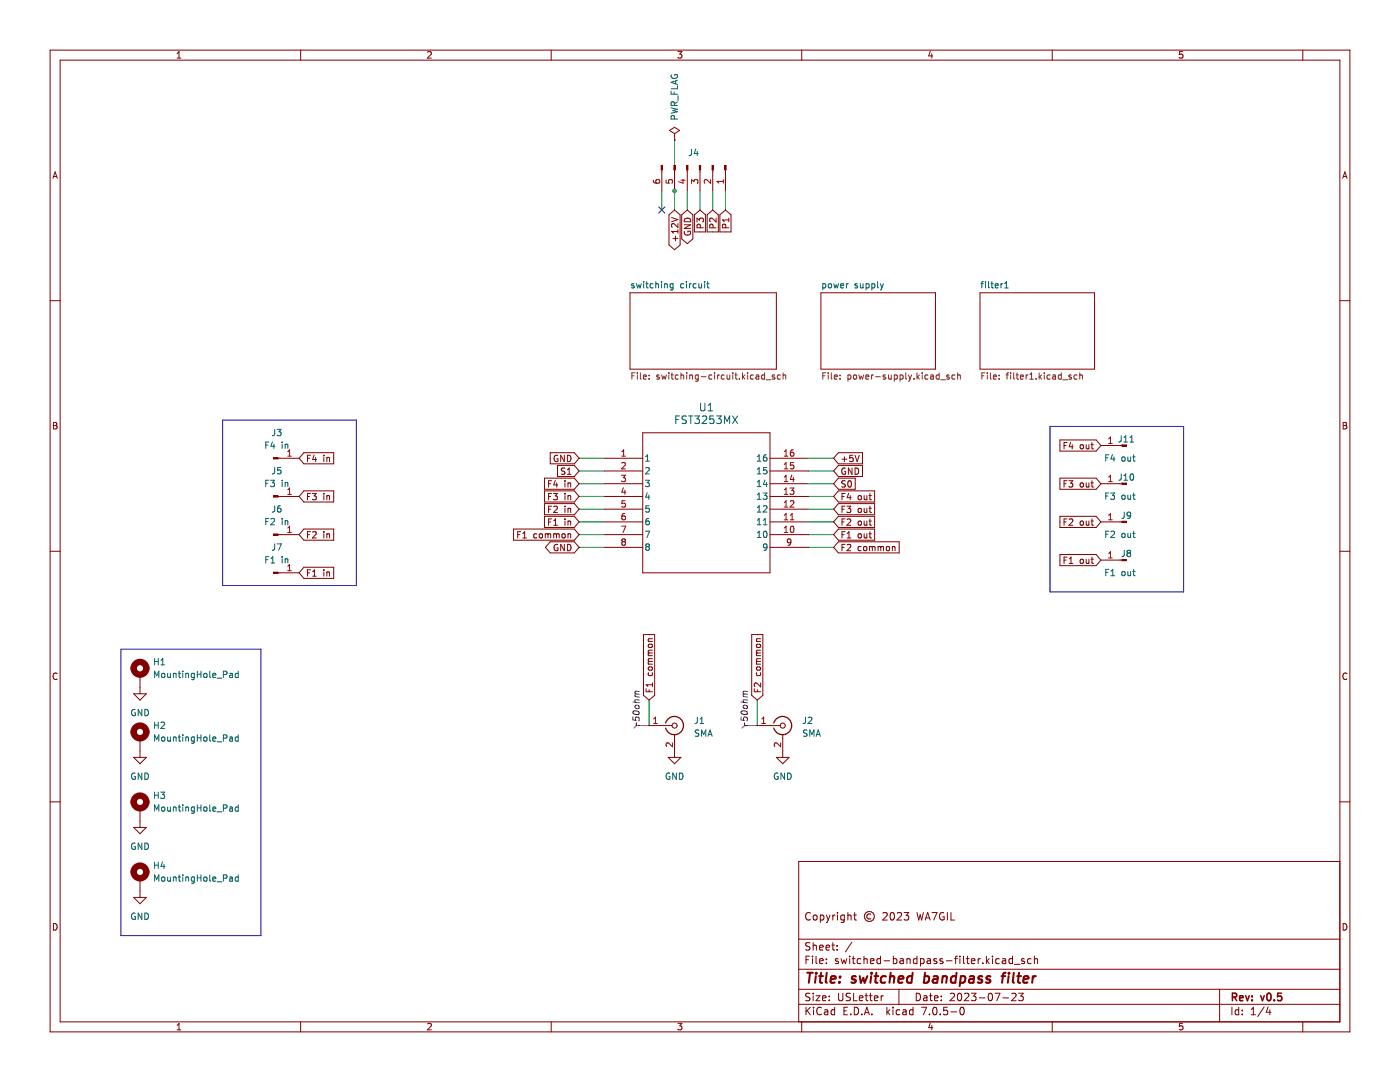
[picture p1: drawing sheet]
(kicad_sch (version 20230121) (generator eeschema)

 (paper "USLetter")

 (title_block
  (title "switched bandpass filter")
  (date "2023-07-23")
  (rev "v0.5")
  (comment 1 "Copyright © 2023 WA7GIL")
  (comment 2 " "))

 (lib_symbols
  (symbol "Connector:Conn_01x01_Pin" (pin_names (offset 1.016) hide) (in_bom yes) (on_board yes)
   (property "Reference" "J" (at 0 2.54 0) (effects (font (size 1.27 1.27))))
   (property "Value" "Conn_01x01_Pin" (at 0 -2.54 0) (effects (font (size 1.27 1.27))))
   (property "Footprint" "" (at 0 0 0) (effects (font (size 1.27 1.27)) hide))
   (property "Datasheet" "~" (at 0 0 0) (effects (font (size 1.27 1.27)) hide))
   (property "ki_locked" "" (at 0 0 0) (effects (font (size 1.27 1.27))))
   (symbol "Conn_01x01_Pin_1_1"
    (polyline (pts (xy 1.27 0) (xy 0.8636 0)) (stroke (width 0.1524) (type default)) (fill (type none)))
    (rectangle (start 0.8636 0.127) (end 0 -0.127) (stroke (width 0.1524) (type default)) (fill (type outline)))
    (pin passive line (at 5.08 0 180) (length 3.81) (name "Pin_1" (effects (font (size 1.27 1.27)))) (number "1" (effects (font (size 1.27 1.27)))))))
  (symbol "Connector:Conn_01x06_Pin" (pin_names (offset 1.016) hide) (in_bom yes) (on_board yes)
   (property "Reference" "J" (at 0 7.62 0) (effects (font (size 1.27 1.27))))
   (property "Value" "Conn_01x06_Pin" (at 0 -10.16 0) (effects (font (size 1.27 1.27))))
   (property "Footprint" "" (at 0 0 0) (effects (font (size 1.27 1.27)) hide))
   (property "Datasheet" "~" (at 0 0 0) (effects (font (size 1.27 1.27)) hide))
   (property "ki_locked" "" (at 0 0 0) (effects (font (size 1.27 1.27))))
   (symbol "Conn_01x06_Pin_1_1"
    (polyline (pts (xy 1.27 -7.62) (xy 0.8636 -7.62)) (stroke (width 0.1524) (type default)) (fill (type none)))
    (polyline (pts (xy 1.27 -5.08) (xy 0.8636 -5.08)) (stroke (width 0.1524) (type default)) (fill (type none)))
    (polyline (pts (xy 1.27 -2.54) (xy 0.8636 -2.54)) (stroke (width 0.1524) (type default)) (fill (type none)))
    (polyline (pts (xy 1.27 0) (xy 0.8636 0)) (stroke (width 0.1524) (type default)) (fill (type none)))
    (polyline (pts (xy 1.27 2.54) (xy 0.8636 2.54)) (stroke (width 0.1524) (type default)) (fill (type none)))
    (polyline (pts (xy 1.27 5.08) (xy 0.8636 5.08)) (stroke (width 0.1524) (type default)) (fill (type none)))
    (rectangle (start 0.8636 -7.493) (end 0 -7.747) (stroke (width 0.1524) (type default)) (fill (type outline)))
    (rectangle (start 0.8636 -4.953) (end 0 -5.207) (stroke (width 0.1524) (type default)) (fill (type outline)))
    (rectangle (start 0.8636 -2.413) (end 0 -2.667) (stroke (width 0.1524) (type default)) (fill (type outline)))
    (rectangle (start 0.8636 0.127) (end 0 -0.127) (stroke (width 0.1524) (type default)) (fill (type outline)))
    (rectangle (start 0.8636 2.667) (end 0 2.413) (stroke (width 0.1524) (type default)) (fill (type outline)))
    (rectangle (start 0.8636 5.207) (end 0 4.953) (stroke (width 0.1524) (type default)) (fill (type outline)))
    (pin passive line (at 5.08 5.08 180) (length 3.81) (name "Pin_1" (effects (font (size 1.27 1.27)))) (number "1" (effects (font (size 1.27 1.27)))))
    (pin passive line (at 5.08 2.54 180) (length 3.81) (name "Pin_2" (effects (font (size 1.27 1.27)))) (number "2" (effects (font (size 1.27 1.27)))))
    (pin passive line (at 5.08 0 180) (length 3.81) (name "Pin_3" (effects (font (size 1.27 1.27)))) (number "3" (effects (font (size 1.27 1.27)))))
    (pin passive line (at 5.08 -2.54 180) (length 3.81) (name "Pin_4" (effects (font (size 1.27 1.27)))) (number "4" (effects (font (size 1.27 1.27)))))
    (pin passive line (at 5.08 -5.08 180) (length 3.81) (name "Pin_5" (effects (font (size 1.27 1.27)))) (number "5" (effects (font (size 1.27 1.27)))))
    (pin passive line (at 5.08 -7.62 180) (length 3.81) (name "Pin_6" (effects (font (size 1.27 1.27)))) (number "6" (effects (font (size 1.27 1.27)))))))
  (symbol "Connector:Conn_Coaxial" (pin_names (offset 1.016) hide) (in_bom yes) (on_board yes)
   (property "Reference" "J" (at 0.254 3.048 0) (effects (font (size 1.27 1.27))))
   (property "Value" "Conn_Coaxial" (at 2.921 0 90) (effects (font (size 1.27 1.27))))
   (property "Footprint" "" (at 0 0 0) (effects (font (size 1.27 1.27)) hide))
   (property "Datasheet" " ~" (at 0 0 0) (effects (font (size 1.27 1.27)) hide))
   (symbol "Conn_Coaxial_0_1"
    (arc (start -1.778 -0.508) (mid 0.2311 -1.8066) (end 1.778 0) (stroke (width 0.254) (type default)) (fill (type none)))
    (polyline (pts (xy -2.54 0) (xy -0.508 0)) (stroke (width 0) (type default)) (fill (type none)))
    (polyline (pts (xy 0 -2.54) (xy 0 -1.778)) (stroke (width 0) (type default)) (fill (type none)))
    (circle (center 0 0) (radius 0.508) (stroke (width 0.2032) (type default)) (fill (type none)))
    (arc (start 1.778 0) (mid 0.2099 1.8101) (end -1.778 0.508) (stroke (width 0.254) (type default)) (fill (type none))))
   (symbol "Conn_Coaxial_1_1"
    (pin passive line (at -5.08 0 0) (length 2.54) (name "In" (effects (font (size 1.27 1.27)))) (number "1" (effects (font (size 1.27 1.27)))))
    (pin passive line (at 0 -5.08 90) (length 2.54) (name "Ext" (effects (font (size 1.27 1.27)))) (number "2" (effects (font (size 1.27 1.27)))))))
  (symbol "FST3253MX:FST3253MX" (pin_names (offset 0.254)) (in_bom yes) (on_board yes)
   (property "Reference" "U" (at 20.32 10.16 0) (effects (font (size 1.524 1.524))))
   (property "Value" "FST3253MX" (at 20.32 7.62 0) (effects (font (size 1.524 1.524))))
   (property "Footprint" "SOIC_253MX_ONS" (at 0 0 0) (effects (font (size 1.27 1.27) italic) hide))
   (property "Datasheet" "FST3253MX" (at 0 0 0) (effects (font (size 1.27 1.27) italic) hide))
   (property "ki_locked" "" (at 0 0 0) (effects (font (size 1.27 1.27))))
   (symbol "FST3253MX_0_1"
    (polyline (pts (xy 7.62 -22.86) (xy 33.02 -22.86)) (stroke (width 0.127) (type default)) (fill (type none)))
    (polyline (pts (xy 7.62 5.08) (xy 7.62 -22.86)) (stroke (width 0.127) (type default)) (fill (type none)))
    (polyline (pts (xy 33.02 -22.86) (xy 33.02 5.08)) (stroke (width 0.127) (type default)) (fill (type none)))
    (polyline (pts (xy 33.02 5.08) (xy 7.62 5.08)) (stroke (width 0.127) (type default)) (fill (type none)))
    (pin passive line (at 0 0 0) (length 7.62) (name "1" (effects (font (size 1.27 1.27)))) (number "1" (effects (font (size 1.27 1.27)))))
    (pin bidirectional line (at 40.64 -15.24 180) (length 7.62) (name "10" (effects (font (size 1.27 1.27)))) (number "10" (effects (font (size 1.27 1.27)))))
    (pin bidirectional line (at 40.64 -12.7 180) (length 7.62) (name "11" (effects (font (size 1.27 1.27)))) (number "11" (effects (font (size 1.27 1.27)))))
    (pin bidirectional line (at 40.64 -10.16 180) (length 7.62) (name "12" (effects (font (size 1.27 1.27)))) (number "12" (effects (font (size 1.27 1.27)))))
    (pin bidirectional line (at 40.64 -7.62 180) (length 7.62) (name "13" (effects (font (size 1.27 1.27)))) (number "13" (effects (font (size 1.27 1.27)))))
    (pin bidirectional line (at 40.64 -5.08 180) (length 7.62) (name "14" (effects (font (size 1.27 1.27)))) (number "14" (effects (font (size 1.27 1.27)))))
    (pin passive line (at 40.64 -2.54 180) (length 7.62) (name "15" (effects (font (size 1.27 1.27)))) (number "15" (effects (font (size 1.27 1.27)))))
    (pin power_in line (at 40.64 0 180) (length 7.62) (name "16" (effects (font (size 1.27 1.27)))) (number "16" (effects (font (size 1.27 1.27)))))
    (pin bidirectional line (at 0 -2.54 0) (length 7.62) (name "2" (effects (font (size 1.27 1.27)))) (number "2" (effects (font (size 1.27 1.27)))))
    (pin bidirectional line (at 0 -5.08 0) (length 7.62) (name "3" (effects (font (size 1.27 1.27)))) (number "3" (effects (font (size 1.27 1.27)))))
    (pin bidirectional line (at 0 -7.62 0) (length 7.62) (name "4" (effects (font (size 1.27 1.27)))) (number "4" (effects (font (size 1.27 1.27)))))
    (pin bidirectional line (at 0 -10.16 0) (length 7.62) (name "5" (effects (font (size 1.27 1.27)))) (number "5" (effects (font (size 1.27 1.27)))))
    (pin bidirectional line (at 0 -12.7 0) (length 7.62) (name "6" (effects (font (size 1.27 1.27)))) (number "6" (effects (font (size 1.27 1.27)))))
    (pin bidirectional line (at 0 -15.24 0) (length 7.62) (name "7" (effects (font (size 1.27 1.27)))) (number "7" (effects (font (size 1.27 1.27)))))
    (pin power_out line (at 0 -17.78 0) (length 7.62) (name "8" (effects (font (size 1.27 1.27)))) (number "8" (effects (font (size 1.27 1.27)))))
    (pin bidirectional line (at 40.64 -17.78 180) (length 7.62) (name "9" (effects (font (size 1.27 1.27)))) (number "9" (effects (font (size 1.27 1.27)))))))
  (symbol "Mechanical:MountingHole_Pad" (pin_numbers hide) (pin_names (offset 1.016) hide) (in_bom yes) (on_board yes)
   (property "Reference" "H" (at 0 6.35 0) (effects (font (size 1.27 1.27))))
   (property "Value" "MountingHole_Pad" (at 0 4.445 0) (effects (font (size 1.27 1.27))))
   (property "Footprint" "" (at 0 0 0) (effects (font (size 1.27 1.27)) hide))
   (property "Datasheet" "~" (at 0 0 0) (effects (font (size 1.27 1.27)) hide))
   (symbol "MountingHole_Pad_0_1"
    (circle (center 0 1.27) (radius 1.27) (stroke (width 1.27) (type default)) (fill (type none))))
   (symbol "MountingHole_Pad_1_1"
    (pin input line (at 0 -2.54 90) (length 2.54) (name "1" (effects (font (size 1.27 1.27)))) (number "1" (effects (font (size 1.27 1.27)))))))
  (symbol "power:GND" (power) (pin_names (offset 0)) (in_bom yes) (on_board yes)
   (property "Reference" "#PWR" (at 0 -6.35 0) (effects (font (size 1.27 1.27)) hide))
   (property "Value" "GND" (at 0 -3.81 0) (effects (font (size 1.27 1.27))))
   (property "Footprint" "" (at 0 0 0) (effects (font (size 1.27 1.27)) hide))
   (property "Datasheet" "" (at 0 0 0) (effects (font (size 1.27 1.27)) hide))
   (symbol "GND_0_1"
    (polyline (pts (xy 0 0) (xy 0 -1.27) (xy 1.27 -1.27) (xy 0 -2.54) (xy -1.27 -1.27) (xy 0 -1.27)) (stroke (width 0) (type default)) (fill (type none))))
   (symbol "GND_1_1"
    (pin power_in line (at 0 0 270) (length 0) hide (name "GND" (effects (font (size 1.27 1.27)))) (number "1" (effects (font (size 1.27 1.27)))))))
  (symbol "power:PWR_FLAG" (power) (pin_numbers hide) (pin_names (offset 0) hide) (in_bom yes) (on_board yes)
   (property "Reference" "#FLG" (at 0 1.905 0) (effects (font (size 1.27 1.27)) hide))
   (property "Value" "PWR_FLAG" (at 0 3.81 0) (effects (font (size 1.27 1.27))))
   (property "Footprint" "" (at 0 0 0) (effects (font (size 1.27 1.27)) hide))
   (property "Datasheet" "~" (at 0 0 0) (effects (font (size 1.27 1.27)) hide))
   (symbol "PWR_FLAG_0_0"
    (pin power_out line (at 0 0 90) (length 0) (name "pwr" (effects (font (size 1.27 1.27)))) (number "1" (effects (font (size 1.27 1.27))))))
   (symbol "PWR_FLAG_0_1"
    (polyline (pts (xy 0 0) (xy 0 1.27) (xy -1.016 1.905) (xy 0 2.54) (xy 1.016 1.905) (xy 0 1.27)) (stroke (width 0) (type default)) (fill (type none))))))

 (junction (at 134.62 38.1) (diameter 0) (color 0 0 0 0))

 (no_connect (at 132.08 41.91))

 (wire (pts (xy 115.57 104.14) (xy 120.65 104.14)) (stroke (width 0) (type default)))
 (wire (pts (xy 151.13 139.7) (xy 151.13 144.78)) (stroke (width 0) (type default)))
 (wire (pts (xy 139.7 38.1) (xy 139.7 41.91)) (stroke (width 0) (type default)))
 (wire (pts (xy 161.29 101.6) (xy 166.37 101.6)) (stroke (width 0) (type default)))
 (wire (pts (xy 137.16 38.1) (xy 137.16 41.91)) (stroke (width 0) (type default)))
 (wire (pts (xy 134.62 27.94) (xy 134.62 38.1)) (stroke (width 0) (type default)))
 (wire (pts (xy 161.29 104.14) (xy 166.37 104.14)) (stroke (width 0) (type default)))
 (wire (pts (xy 115.57 101.6) (xy 120.65 101.6)) (stroke (width 0) (type default)))
 (wire (pts (xy 129.54 139.7) (xy 129.54 144.78)) (stroke (width 0) (type default)))
 (wire (pts (xy 115.57 96.52) (xy 120.65 96.52)) (stroke (width 0) (type default)))
 (wire (pts (xy 161.29 109.22) (xy 166.37 109.22)) (stroke (width 0) (type default)))
 (wire (pts (xy 161.29 93.98) (xy 166.37 93.98)) (stroke (width 0) (type default)))
 (wire (pts (xy 144.78 38.1) (xy 144.78 41.91)) (stroke (width 0) (type default)))
 (wire (pts (xy 115.57 109.22) (xy 120.65 109.22)) (stroke (width 0) (type default)))
 (wire (pts (xy 142.24 38.1) (xy 142.24 41.91)) (stroke (width 0) (type default)))
 (wire (pts (xy 115.57 91.44) (xy 120.65 91.44)) (stroke (width 0) (type default)))
 (wire (pts (xy 115.57 99.06) (xy 120.65 99.06)) (stroke (width 0) (type default)))
 (wire (pts (xy 134.62 38.1) (xy 134.62 41.91)) (stroke (width 0) (type default)))
 (wire (pts (xy 132.08 38.1) (xy 132.08 41.91)) (stroke (width 0) (type default)))
 (wire (pts (xy 161.29 106.68) (xy 166.37 106.68)) (stroke (width 0) (type default)))
 (wire (pts (xy 161.29 99.06) (xy 166.37 99.06)) (stroke (width 0) (type default)))
 (wire (pts (xy 161.29 96.52) (xy 166.37 96.52)) (stroke (width 0) (type default)))
 (wire (pts (xy 115.57 106.68) (xy 120.65 106.68)) (stroke (width 0) (type default)))
 (wire (pts (xy 115.57 93.98) (xy 120.65 93.98)) (stroke (width 0) (type default)))
 (wire (pts (xy 161.29 91.44) (xy 166.37 91.44)) (stroke (width 0) (type default)))

 (rectangle (start 209.55 85.09) (end 236.22 118.11) (stroke (width 0) (type default)) (fill (type none)))
 (rectangle (start 44.45 83.82) (end 71.12 116.84) (stroke (width 0) (type default)) (fill (type none)))
 (rectangle (start 24.13 129.54) (end 52.07 186.69) (stroke (width 0) (type default)) (fill (type none)))

 (global_label "F1 out" (shape input) (at 219.71 111.76 180) (fields_autoplaced) (effects (font (size 1.27 1.27)) (justify right))
  (property "Intersheetrefs" "${INTERSHEET_REFS}" (at 211.169 111.76 0) (effects (font (size 1.27 1.27)) (justify right) hide)))
 (global_label "F3 out" (shape input) (at 219.71 96.52 180) (fields_autoplaced) (effects (font (size 1.27 1.27)) (justify right))
  (property "Intersheetrefs" "${INTERSHEET_REFS}" (at 211.169 96.52 0) (effects (font (size 1.27 1.27)) (justify right) hide)))
 (global_label "GND" (shape input) (at 115.57 91.44 180) (fields_autoplaced) (effects (font (size 1.27 1.27)) (justify right))
  (property "Intersheetrefs" "${INTERSHEET_REFS}" (at 109.4479 91.44 0) (effects (font (size 1.27 1.27)) (justify right) hide)))
 (global_label "S1" (shape input) (at 115.57 93.98 180) (fields_autoplaced) (effects (font (size 1.27 1.27)) (justify right))
  (property "Intersheetrefs" "${INTERSHEET_REFS}" (at 110.8994 93.98 0) (effects (font (size 1.27 1.27)) (justify right) hide)))
 (global_label "F3 in" (shape input) (at 115.57 99.06 180) (fields_autoplaced) (effects (font (size 1.27 1.27)) (justify right))
  (property "Intersheetrefs" "${INTERSHEET_REFS}" (at 108.2989 99.06 0) (effects (font (size 1.27 1.27)) (justify right) hide)))
 (global_label "P2" (shape input) (at 142.24 41.91 270) (fields_autoplaced) (effects (font (size 1.27 1.27)) (justify right))
  (property "Intersheetrefs" "${INTERSHEET_REFS}" (at 142.24 46.6411 90) (effects (font (size 1.27 1.27)) (justify right) hide)))
 (global_label "P1" (shape input) (at 144.78 41.91 270) (fields_autoplaced) (effects (font (size 1.27 1.27)) (justify right))
  (property "Intersheetrefs" "${INTERSHEET_REFS}" (at 144.78 46.6411 90) (effects (font (size 1.27 1.27)) (justify right) hide)))
 (global_label "GND" (shape bidirectional) (at 115.57 109.22 180) (fields_autoplaced) (effects (font (size 1.27 1.27)) (justify right))
  (property "Intersheetrefs" "${INTERSHEET_REFS}" (at 108.4954 109.22 0) (effects (font (size 1.27 1.27)) (justify right) hide)))
 (global_label "F2 common" (shape input) (at 166.37 109.22 0) (fields_autoplaced) (effects (font (size 1.27 1.27)) (justify left))
  (property "Intersheetrefs" "${INTERSHEET_REFS}" (at 179.8095 109.22 0) (effects (font (size 1.27 1.27)) (justify left) hide)))
 (global_label "P3" (shape input) (at 139.7 41.91 270) (fields_autoplaced) (effects (font (size 1.27 1.27)) (justify right))
  (property "Intersheetrefs" "${INTERSHEET_REFS}" (at 139.7 46.6411 90) (effects (font (size 1.27 1.27)) (justify right) hide)))
 (global_label "F1 out" (shape input) (at 166.37 106.68 0) (fields_autoplaced) (effects (font (size 1.27 1.27)) (justify left))
  (property "Intersheetrefs" "${INTERSHEET_REFS}" (at 174.911 106.68 0) (effects (font (size 1.27 1.27)) (justify left) hide)))
 (global_label "F1 in" (shape input) (at 115.57 104.14 180) (fields_autoplaced) (effects (font (size 1.27 1.27)) (justify right))
  (property "Intersheetrefs" "${INTERSHEET_REFS}" (at 108.2989 104.14 0) (effects (font (size 1.27 1.27)) (justify right) hide)))
 (global_label "F4 in" (shape input) (at 115.57 96.52 180) (fields_autoplaced) (effects (font (size 1.27 1.27)) (justify right))
  (property "Intersheetrefs" "${INTERSHEET_REFS}" (at 108.2989 96.52 0) (effects (font (size 1.27 1.27)) (justify right) hide)))
 (global_label "F4 out" (shape input) (at 166.37 99.06 0) (fields_autoplaced) (effects (font (size 1.27 1.27)) (justify left))
  (property "Intersheetrefs" "${INTERSHEET_REFS}" (at 174.911 99.06 0) (effects (font (size 1.27 1.27)) (justify left) hide)))
 (global_label "F1 in" (shape input) (at 59.69 114.3 0) (fields_autoplaced) (effects (font (size 1.27 1.27)) (justify left))
  (property "Intersheetrefs" "${INTERSHEET_REFS}" (at 66.9611 114.3 0) (effects (font (size 1.27 1.27)) (justify left) hide)))
 (global_label "F4 out" (shape input) (at 219.71 88.9 180) (fields_autoplaced) (effects (font (size 1.27 1.27)) (justify right))
  (property "Intersheetrefs" "${INTERSHEET_REFS}" (at 211.169 88.9 0) (effects (font (size 1.27 1.27)) (justify right) hide)))
 (global_label "+5V" (shape input) (at 166.37 91.44 0) (fields_autoplaced) (effects (font (size 1.27 1.27)) (justify left))
  (property "Intersheetrefs" "${INTERSHEET_REFS}" (at 172.4921 91.44 0) (effects (font (size 1.27 1.27)) (justify left) hide)))
 (global_label "F2 out" (shape input) (at 219.71 104.14 180) (fields_autoplaced) (effects (font (size 1.27 1.27)) (justify right))
  (property "Intersheetrefs" "${INTERSHEET_REFS}" (at 211.169 104.14 0) (effects (font (size 1.27 1.27)) (justify right) hide)))
 (global_label "F1 common" (shape input) (at 129.54 139.7 90) (fields_autoplaced) (effects (font (size 1.27 1.27)) (justify left))
  (property "Intersheetrefs" "${INTERSHEET_REFS}" (at 129.54 126.2605 90) (effects (font (size 1.27 1.27)) (justify left) hide)))
 (global_label "F3 out" (shape input) (at 166.37 101.6 0) (fields_autoplaced) (effects (font (size 1.27 1.27)) (justify left))
  (property "Intersheetrefs" "${INTERSHEET_REFS}" (at 174.911 101.6 0) (effects (font (size 1.27 1.27)) (justify left) hide)))
 (global_label "S0" (shape input) (at 166.37 96.52 0) (fields_autoplaced) (effects (font (size 1.27 1.27)) (justify left))
  (property "Intersheetrefs" "${INTERSHEET_REFS}" (at 171.0406 96.52 0) (effects (font (size 1.27 1.27)) (justify left) hide)))
 (global_label "F2 out" (shape input) (at 166.37 104.14 0) (fields_autoplaced) (effects (font (size 1.27 1.27)) (justify left))
  (property "Intersheetrefs" "${INTERSHEET_REFS}" (at 174.911 104.14 0) (effects (font (size 1.27 1.27)) (justify left) hide)))
 (global_label "F2 in" (shape input) (at 115.57 101.6 180) (fields_autoplaced) (effects (font (size 1.27 1.27)) (justify right))
  (property "Intersheetrefs" "${INTERSHEET_REFS}" (at 108.2989 101.6 0) (effects (font (size 1.27 1.27)) (justify right) hide)))
 (global_label "F3 in" (shape input) (at 59.69 99.06 0) (fields_autoplaced) (effects (font (size 1.27 1.27)) (justify left))
  (property "Intersheetrefs" "${INTERSHEET_REFS}" (at 66.9611 99.06 0) (effects (font (size 1.27 1.27)) (justify left) hide)))
 (global_label "F2 common" (shape input) (at 151.13 139.7 90) (fields_autoplaced) (effects (font (size 1.27 1.27)) (justify left))
  (property "Intersheetrefs" "${INTERSHEET_REFS}" (at 151.13 126.2605 90) (effects (font (size 1.27 1.27)) (justify left) hide)))
 (global_label "F4 in" (shape input) (at 59.69 91.44 0) (fields_autoplaced) (effects (font (size 1.27 1.27)) (justify left))
  (property "Intersheetrefs" "${INTERSHEET_REFS}" (at 66.9611 91.44 0) (effects (font (size 1.27 1.27)) (justify left) hide)))
 (global_label "GND" (shape input) (at 166.37 93.98 0) (fields_autoplaced) (effects (font (size 1.27 1.27)) (justify left))
  (property "Intersheetrefs" "${INTERSHEET_REFS}" (at 172.4921 93.98 0) (effects (font (size 1.27 1.27)) (justify left) hide)))
 (global_label "GND" (shape bidirectional) (at 137.16 41.91 270) (fields_autoplaced) (effects (font (size 1.27 1.27)) (justify right))
  (property "Intersheetrefs" "${INTERSHEET_REFS}" (at 137.16 48.9846 90) (effects (font (size 1.27 1.27)) (justify right) hide)))
 (global_label "F2 in" (shape input) (at 59.69 106.68 0) (fields_autoplaced) (effects (font (size 1.27 1.27)) (justify left))
  (property "Intersheetrefs" "${INTERSHEET_REFS}" (at 66.9611 106.68 0) (effects (font (size 1.27 1.27)) (justify left) hide)))
 (global_label "+12V" (shape bidirectional) (at 134.62 41.91 270) (fields_autoplaced) (effects (font (size 1.27 1.27)) (justify right))
  (property "Intersheetrefs" "${INTERSHEET_REFS}" (at 134.62 50.1941 90) (effects (font (size 1.27 1.27)) (justify right) hide)))
 (global_label "F1 common" (shape input) (at 115.57 106.68 180) (fields_autoplaced) (effects (font (size 1.27 1.27)) (justify right))
  (property "Intersheetrefs" "${INTERSHEET_REFS}" (at 102.1305 106.68 0) (effects (font (size 1.27 1.27)) (justify right) hide)))

 (netclass_flag "" (length 2.54) (shape round) (at 129.54 144.78 90) (fields_autoplaced) (effects (font (size 1.27 1.27)) (justify left bottom))
  (property "Netclass" "50ohm" (at 127 144.1704 90) (effects (font (size 1.27 1.27) italic) (justify left))))
 (netclass_flag "" (length 2.54) (shape round) (at 151.13 144.78 90) (fields_autoplaced) (effects (font (size 1.27 1.27)) (justify left bottom))
  (property "Netclass" "50ohm" (at 148.59 144.1704 90) (effects (font (size 1.27 1.27) italic) (justify left))))

 (symbol (lib_id "power:PWR_FLAG") (at 134.62 27.94 0) (unit 1) (in_bom yes) (on_board yes) (dnp no) (fields_autoplaced)
  (property "Reference" "#FLG02" (at 134.62 26.035 0) (effects (font (size 1.27 1.27)) hide))
  (property "Value" "PWR_FLAG" (at 134.62 24.13 90) (effects (font (size 1.27 1.27)) (justify left)))
  (property "Footprint" "" (at 134.62 27.94 0) (effects (font (size 1.27 1.27)) hide))
  (property "Datasheet" "~" (at 134.62 27.94 0) (effects (font (size 1.27 1.27)) hide)) (pin "1")
  (instances (project "switched-bandpass-filter" (path "" (reference "#FLG02") (unit 1)) (path "" (reference "#FLG08") (unit 1)))))

 (symbol (lib_id "power:GND") (at 27.94 149.86 0) (unit 1) (in_bom yes) (on_board yes) (dnp no) (fields_autoplaced)
  (property "Reference" "#PWR02" (at 27.94 156.21 0) (effects (font (size 1.27 1.27)) hide))
  (property "Value" "GND" (at 27.94 154.94 0) (effects (font (size 1.27 1.27))))
  (property "Footprint" "" (at 27.94 149.86 0) (effects (font (size 1.27 1.27)) hide))
  (property "Datasheet" "" (at 27.94 149.86 0) (effects (font (size 1.27 1.27)) hide)) (pin "1")
  (instances (project "switched-bandpass-filter" (path "" (reference "#PWR02") (unit 1)))))

 (symbol (lib_id "power:GND") (at 27.94 163.83 0) (unit 1) (in_bom yes) (on_board yes) (dnp no) (fields_autoplaced)
  (property "Reference" "#PWR03" (at 27.94 170.18 0) (effects (font (size 1.27 1.27)) hide))
  (property "Value" "GND" (at 27.94 168.91 0) (effects (font (size 1.27 1.27))))
  (property "Footprint" "" (at 27.94 163.83 0) (effects (font (size 1.27 1.27)) hide))
  (property "Datasheet" "" (at 27.94 163.83 0) (effects (font (size 1.27 1.27)) hide)) (pin "1")
  (instances (project "switched-bandpass-filter" (path "" (reference "#PWR03") (unit 1)))))

 (symbol (lib_id "Connector:Conn_01x01_Pin") (at 224.79 88.9 180) (unit 1) (in_bom yes) (on_board yes) (dnp no)
  (property "Reference" "J11" (at 224.79 87.63 0) (effects (font (size 1.27 1.27))))
  (property "Value" "F4 out" (at 223.52 91.44 0) (effects (font (size 1.27 1.27))))
  (property "Footprint" "Connector_PinHeader_2.54mm:PinHeader_1x01_P2.54mm_Vertical" (at 224.79 88.9 0) (effects (font (size 1.27 1.27)) hide))
  (property "Datasheet" "~" (at 224.79 88.9 0) (effects (font (size 1.27 1.27)) hide)) (pin "1")
  (instances (project "switched-bandpass-filter" (path "" (reference "J11") (unit 1)))))

 (symbol (lib_id "Connector:Conn_01x01_Pin") (at 54.61 106.68 0) (unit 1) (in_bom yes) (on_board yes) (dnp no) (fields_autoplaced)
  (property "Reference" "J6" (at 55.245 101.6 0) (effects (font (size 1.27 1.27))))
  (property "Value" "F2 in" (at 55.245 104.14 0) (effects (font (size 1.27 1.27))))
  (property "Footprint" "Connector_PinHeader_2.54mm:PinHeader_1x01_P2.54mm_Vertical" (at 54.61 106.68 0) (effects (font (size 1.27 1.27)) hide))
  (property "Datasheet" "~" (at 54.61 106.68 0) (effects (font (size 1.27 1.27)) hide)) (pin "1")
  (instances (project "switched-bandpass-filter" (path "" (reference "J6") (unit 1)))))

 (symbol (lib_id "power:GND") (at 156.21 149.86 0) (unit 1) (in_bom yes) (on_board yes) (dnp no) (fields_autoplaced)
  (property "Reference" "#PWR05" (at 156.21 156.21 0) (effects (font (size 1.27 1.27)) hide))
  (property "Value" "GND" (at 156.21 154.94 0) (effects (font (size 1.27 1.27))))
  (property "Footprint" "" (at 156.21 149.86 0) (effects (font (size 1.27 1.27)) hide))
  (property "Datasheet" "" (at 156.21 149.86 0) (effects (font (size 1.27 1.27)) hide)) (pin "1")
  (instances (project "switched-bandpass-filter" (path "" (reference "#PWR05") (unit 1)))))

 (symbol (lib_id "FST3253MX:FST3253MX") (at 120.65 91.44 0) (unit 1) (in_bom yes) (on_board yes) (dnp no) (fields_autoplaced)
  (property "Reference" "U1" (at 140.97 81.28 0) (effects (font (size 1.524 1.524))))
  (property "Value" "FST3253MX" (at 140.97 83.82 0) (effects (font (size 1.524 1.524))))
  (property "Footprint" "Package_SO:SOIC-16_3.9x9.9mm_P1.27mm" (at 120.65 91.44 0) (effects (font (size 1.27 1.27) italic) hide))
  (property "Datasheet" "FST3253MX" (at 120.65 91.44 0) (effects (font (size 1.27 1.27) italic) hide)) (pin "1") (pin "10") (pin "11") (pin "12") (pin "13") (pin "14") (pin "15") (pin "16") (pin "2") (pin "3") (pin "4") (pin "5") (pin "6") (pin "7") (pin "8") (pin "9")
  (instances (project "switched-bandpass-filter" (path "" (reference "U1") (unit 1)))))

 (symbol (lib_id "Mechanical:MountingHole_Pad") (at 27.94 175.26 0) (unit 1) (in_bom yes) (on_board yes) (dnp no) (fields_autoplaced)
  (property "Reference" "H4" (at 30.48 172.72 0) (effects (font (size 1.27 1.27)) (justify left)))
  (property "Value" "MountingHole_Pad" (at 30.48 175.26 0) (effects (font (size 1.27 1.27)) (justify left)))
  (property "Footprint" "MountingHole:MountingHole_3.2mm_M3_Pad_Via" (at 27.94 175.26 0) (effects (font (size 1.27 1.27)) hide))
  (property "Datasheet" "~" (at 27.94 175.26 0) (effects (font (size 1.27 1.27)) hide)) (pin "1")
  (instances (project "switched-bandpass-filter" (path "" (reference "H4") (unit 1)))))

 (symbol (lib_id "Connector:Conn_01x06_Pin") (at 139.7 33.02 270) (unit 1) (in_bom yes) (on_board yes) (dnp no) (fields_autoplaced)
  (property "Reference" "J4" (at 138.43 30.48 90) (effects (font (size 1.27 1.27))))
  (property "Value" " " (at 147.32 33.655 0) (effects (font (size 1.27 1.27)) hide))
  (property "Footprint" "Connector_PinHeader_2.54mm:PinHeader_1x06_P2.54mm_Vertical" (at 139.7 33.02 0) (effects (font (size 1.27 1.27)) hide))
  (property "Datasheet" "~" (at 139.7 33.02 0) (effects (font (size 1.27 1.27)) hide)) (pin "1") (pin "2") (pin "3") (pin "4") (pin "5") (pin "6")
  (instances (project "switched-bandpass-filter" (path "" (reference "J4") (unit 1)) (path "" (reference "J3") (unit 1)))))

 (symbol (lib_id "power:GND") (at 27.94 177.8 0) (unit 1) (in_bom yes) (on_board yes) (dnp no) (fields_autoplaced)
  (property "Reference" "#PWR04" (at 27.94 184.15 0) (effects (font (size 1.27 1.27)) hide))
  (property "Value" "GND" (at 27.94 182.88 0) (effects (font (size 1.27 1.27))))
  (property "Footprint" "" (at 27.94 177.8 0) (effects (font (size 1.27 1.27)) hide))
  (property "Datasheet" "" (at 27.94 177.8 0) (effects (font (size 1.27 1.27)) hide)) (pin "1")
  (instances (project "switched-bandpass-filter" (path "" (reference "#PWR04") (unit 1)))))

 (symbol (lib_id "power:GND") (at 27.94 137.16 0) (unit 1) (in_bom yes) (on_board yes) (dnp no) (fields_autoplaced)
  (property "Reference" "#PWR01" (at 27.94 143.51 0) (effects (font (size 1.27 1.27)) hide))
  (property "Value" "GND" (at 27.94 142.24 0) (effects (font (size 1.27 1.27))))
  (property "Footprint" "" (at 27.94 137.16 0) (effects (font (size 1.27 1.27)) hide))
  (property "Datasheet" "" (at 27.94 137.16 0) (effects (font (size 1.27 1.27)) hide)) (pin "1")
  (instances (project "switched-bandpass-filter" (path "" (reference "#PWR01") (unit 1)))))

 (symbol (lib_id "Connector:Conn_01x01_Pin") (at 54.61 114.3 0) (unit 1) (in_bom yes) (on_board yes) (dnp no) (fields_autoplaced)
  (property "Reference" "J7" (at 55.245 109.22 0) (effects (font (size 1.27 1.27))))
  (property "Value" "F1 in" (at 55.245 111.76 0) (effects (font (size 1.27 1.27))))
  (property "Footprint" "Connector_PinHeader_2.54mm:PinHeader_1x01_P2.54mm_Vertical" (at 54.61 114.3 0) (effects (font (size 1.27 1.27)) hide))
  (property "Datasheet" "~" (at 54.61 114.3 0) (effects (font (size 1.27 1.27)) hide)) (pin "1")
  (instances (project "switched-bandpass-filter" (path "" (reference "J7") (unit 1)))))

 (symbol (lib_id "Connector:Conn_01x01_Pin") (at 224.79 96.52 180) (unit 1) (in_bom yes) (on_board yes) (dnp no)
  (property "Reference" "J10" (at 224.79 95.25 0) (effects (font (size 1.27 1.27))))
  (property "Value" "F3 out" (at 223.52 99.06 0) (effects (font (size 1.27 1.27))))
  (property "Footprint" "Connector_PinHeader_2.54mm:PinHeader_1x01_P2.54mm_Vertical" (at 224.79 96.52 0) (effects (font (size 1.27 1.27)) hide))
  (property "Datasheet" "~" (at 224.79 96.52 0) (effects (font (size 1.27 1.27)) hide)) (pin "1")
  (instances (project "switched-bandpass-filter" (path "" (reference "J10") (unit 1)))))

 (symbol (lib_id "Mechanical:MountingHole_Pad") (at 27.94 161.29 0) (unit 1) (in_bom yes) (on_board yes) (dnp no) (fields_autoplaced)
  (property "Reference" "H3" (at 30.48 158.75 0) (effects (font (size 1.27 1.27)) (justify left)))
  (property "Value" "MountingHole_Pad" (at 30.48 161.29 0) (effects (font (size 1.27 1.27)) (justify left)))
  (property "Footprint" "MountingHole:MountingHole_3.2mm_M3_Pad_Via" (at 27.94 161.29 0) (effects (font (size 1.27 1.27)) hide))
  (property "Datasheet" "~" (at 27.94 161.29 0) (effects (font (size 1.27 1.27)) hide)) (pin "1")
  (instances (project "switched-bandpass-filter" (path "" (reference "H3") (unit 1)))))

 (symbol (lib_id "Connector:Conn_Coaxial") (at 134.62 144.78 0) (unit 1) (in_bom yes) (on_board yes) (dnp no) (fields_autoplaced)
  (property "Reference" "J1" (at 138.43 143.8032 0) (effects (font (size 1.27 1.27)) (justify left)))
  (property "Value" "SMA" (at 138.43 146.3432 0) (effects (font (size 1.27 1.27)) (justify left)))
  (property "Footprint" "Connector_Coaxial:SMA_Amphenol_901-144_Vertical" (at 134.62 144.78 0) (effects (font (size 1.27 1.27)) hide))
  (property "Datasheet" " ~" (at 134.62 144.78 0) (effects (font (size 1.27 1.27)) hide)) (pin "1") (pin "2")
  (instances (project "switched-bandpass-filter" (path "" (reference "J1") (unit 1)))))

 (symbol (lib_id "Mechanical:MountingHole_Pad") (at 27.94 147.32 0) (unit 1) (in_bom yes) (on_board yes) (dnp no) (fields_autoplaced)
  (property "Reference" "H2" (at 30.48 144.78 0) (effects (font (size 1.27 1.27)) (justify left)))
  (property "Value" "MountingHole_Pad" (at 30.48 147.32 0) (effects (font (size 1.27 1.27)) (justify left)))
  (property "Footprint" "MountingHole:MountingHole_3.2mm_M3_Pad_Via" (at 27.94 147.32 0) (effects (font (size 1.27 1.27)) hide))
  (property "Datasheet" "~" (at 27.94 147.32 0) (effects (font (size 1.27 1.27)) hide)) (pin "1")
  (instances (project "switched-bandpass-filter" (path "" (reference "H2") (unit 1)))))

 (symbol (lib_id "Connector:Conn_01x01_Pin") (at 224.79 111.76 180) (unit 1) (in_bom yes) (on_board yes) (dnp no)
  (property "Reference" "J8" (at 224.79 110.49 0) (effects (font (size 1.27 1.27))))
  (property "Value" "F1 out" (at 223.52 114.3 0) (effects (font (size 1.27 1.27))))
  (property "Footprint" "Connector_PinHeader_2.54mm:PinHeader_1x01_P2.54mm_Vertical" (at 224.79 111.76 0) (effects (font (size 1.27 1.27)) hide))
  (property "Datasheet" "~" (at 224.79 111.76 0) (effects (font (size 1.27 1.27)) hide)) (pin "1")
  (instances (project "switched-bandpass-filter" (path "" (reference "J8") (unit 1)))))

 (symbol (lib_id "Connector:Conn_Coaxial") (at 156.21 144.78 0) (unit 1) (in_bom yes) (on_board yes) (dnp no) (fields_autoplaced)
  (property "Reference" "J2" (at 160.02 143.8032 0) (effects (font (size 1.27 1.27)) (justify left)))
  (property "Value" "SMA" (at 160.02 146.3432 0) (effects (font (size 1.27 1.27)) (justify left)))
  (property "Footprint" "Connector_Coaxial:SMA_Amphenol_901-144_Vertical" (at 156.21 144.78 0) (effects (font (size 1.27 1.27)) hide))
  (property "Datasheet" " ~" (at 156.21 144.78 0) (effects (font (size 1.27 1.27)) hide)) (pin "1") (pin "2")
  (instances (project "switched-bandpass-filter" (path "" (reference "J2") (unit 1)))))

 (symbol (lib_id "Mechanical:MountingHole_Pad") (at 27.94 134.62 0) (unit 1) (in_bom yes) (on_board yes) (dnp no) (fields_autoplaced)
  (property "Reference" "H1" (at 30.48 132.08 0) (effects (font (size 1.27 1.27)) (justify left)))
  (property "Value" "MountingHole_Pad" (at 30.48 134.62 0) (effects (font (size 1.27 1.27)) (justify left)))
  (property "Footprint" "MountingHole:MountingHole_3.2mm_M3_Pad_Via" (at 27.94 134.62 0) (effects (font (size 1.27 1.27)) hide))
  (property "Datasheet" "~" (at 27.94 134.62 0) (effects (font (size 1.27 1.27)) hide)) (pin "1")
  (instances (project "switched-bandpass-filter" (path "" (reference "H1") (unit 1)))))

 (symbol (lib_id "Connector:Conn_01x01_Pin") (at 54.61 99.06 0) (unit 1) (in_bom yes) (on_board yes) (dnp no) (fields_autoplaced)
  (property "Reference" "J5" (at 55.245 93.98 0) (effects (font (size 1.27 1.27))))
  (property "Value" "F3 in" (at 55.245 96.52 0) (effects (font (size 1.27 1.27))))
  (property "Footprint" "Connector_PinHeader_2.54mm:PinHeader_1x01_P2.54mm_Vertical" (at 54.61 99.06 0) (effects (font (size 1.27 1.27)) hide))
  (property "Datasheet" "~" (at 54.61 99.06 0) (effects (font (size 1.27 1.27)) hide)) (pin "1")
  (instances (project "switched-bandpass-filter" (path "" (reference "J5") (unit 1)))))

 (symbol (lib_id "Connector:Conn_01x01_Pin") (at 54.61 91.44 0) (unit 1) (in_bom yes) (on_board yes) (dnp no) (fields_autoplaced)
  (property "Reference" "J3" (at 55.245 86.36 0) (effects (font (size 1.27 1.27))))
  (property "Value" "F4 in" (at 55.245 88.9 0) (effects (font (size 1.27 1.27))))
  (property "Footprint" "Connector_PinHeader_2.54mm:PinHeader_1x01_P2.54mm_Vertical" (at 54.61 91.44 0) (effects (font (size 1.27 1.27)) hide))
  (property "Datasheet" "~" (at 54.61 91.44 0) (effects (font (size 1.27 1.27)) hide)) (pin "1")
  (instances (project "switched-bandpass-filter" (path "" (reference "J3") (unit 1)))))

 (symbol (lib_id "power:GND") (at 134.62 149.86 0) (unit 1) (in_bom yes) (on_board yes) (dnp no) (fields_autoplaced)
  (property "Reference" "#PWR06" (at 134.62 156.21 0) (effects (font (size 1.27 1.27)) hide))
  (property "Value" "GND" (at 134.62 154.94 0) (effects (font (size 1.27 1.27))))
  (property "Footprint" "" (at 134.62 149.86 0) (effects (font (size 1.27 1.27)) hide))
  (property "Datasheet" "" (at 134.62 149.86 0) (effects (font (size 1.27 1.27)) hide)) (pin "1")
  (instances (project "switched-bandpass-filter" (path "" (reference "#PWR06") (unit 1)))))

 (symbol (lib_id "Connector:Conn_01x01_Pin") (at 224.79 104.14 180) (unit 1) (in_bom yes) (on_board yes) (dnp no)
  (property "Reference" "J9" (at 224.79 102.87 0) (effects (font (size 1.27 1.27))))
  (property "Value" "F2 out" (at 223.52 106.68 0) (effects (font (size 1.27 1.27))))
  (property "Footprint" "Connector_PinHeader_2.54mm:PinHeader_1x01_P2.54mm_Vertical" (at 224.79 104.14 0) (effects (font (size 1.27 1.27)) hide))
  (property "Datasheet" "~" (at 224.79 104.14 0) (effects (font (size 1.27 1.27)) hide)) (pin "1")
  (instances (project "switched-bandpass-filter" (path "" (reference "J9") (unit 1)))))

 (sheet (at 163.83 58.42) (size 22.86 15.24) (fields_autoplaced) (stroke (width 0.1524) (type solid)) (fill (color 0 0 0 0.0000))
  (property "Sheetname" "power supply" (at 163.83 57.7084 0) (effects (font (size 1.27 1.27)) (justify left bottom)))
  (property "Sheetfile" "power-supply.kicad_sch" (at 163.83 74.2446 0) (effects (font (size 1.27 1.27)) (justify left top)))
  (instances (project "switched-bandpass-filter" (path "" (page "3")))))

 (sheet (at 195.58 58.42) (size 22.86 15.24) (fields_autoplaced) (stroke (width 0.1524) (type solid)) (fill (color 0 0 0 0.0000))
  (property "Sheetname" "filter1" (at 195.58 57.7084 0) (effects (font (size 1.27 1.27)) (justify left bottom)))
  (property "Sheetfile" "filter1.kicad_sch" (at 195.58 74.2446 0) (effects (font (size 1.27 1.27)) (justify left top)))
  (instances (project "switched-bandpass-filter" (path "" (page "4")))))

 (sheet (at 125.73 58.42) (size 29.21 15.24) (fields_autoplaced) (stroke (width 0.1524) (type solid)) (fill (color 0 0 0 0.0000))
  (property "Sheetname" "switching circuit" (at 125.73 57.7084 0) (effects (font (size 1.27 1.27)) (justify left bottom)))
  (property "Sheetfile" "switching-circuit.kicad_sch" (at 125.73 74.2446 0) (effects (font (size 1.27 1.27)) (justify left top)))
  (instances (project "switched-bandpass-filter" (path "" (page "2")))))

 (sheet_instances (path "" (page "1"))))
